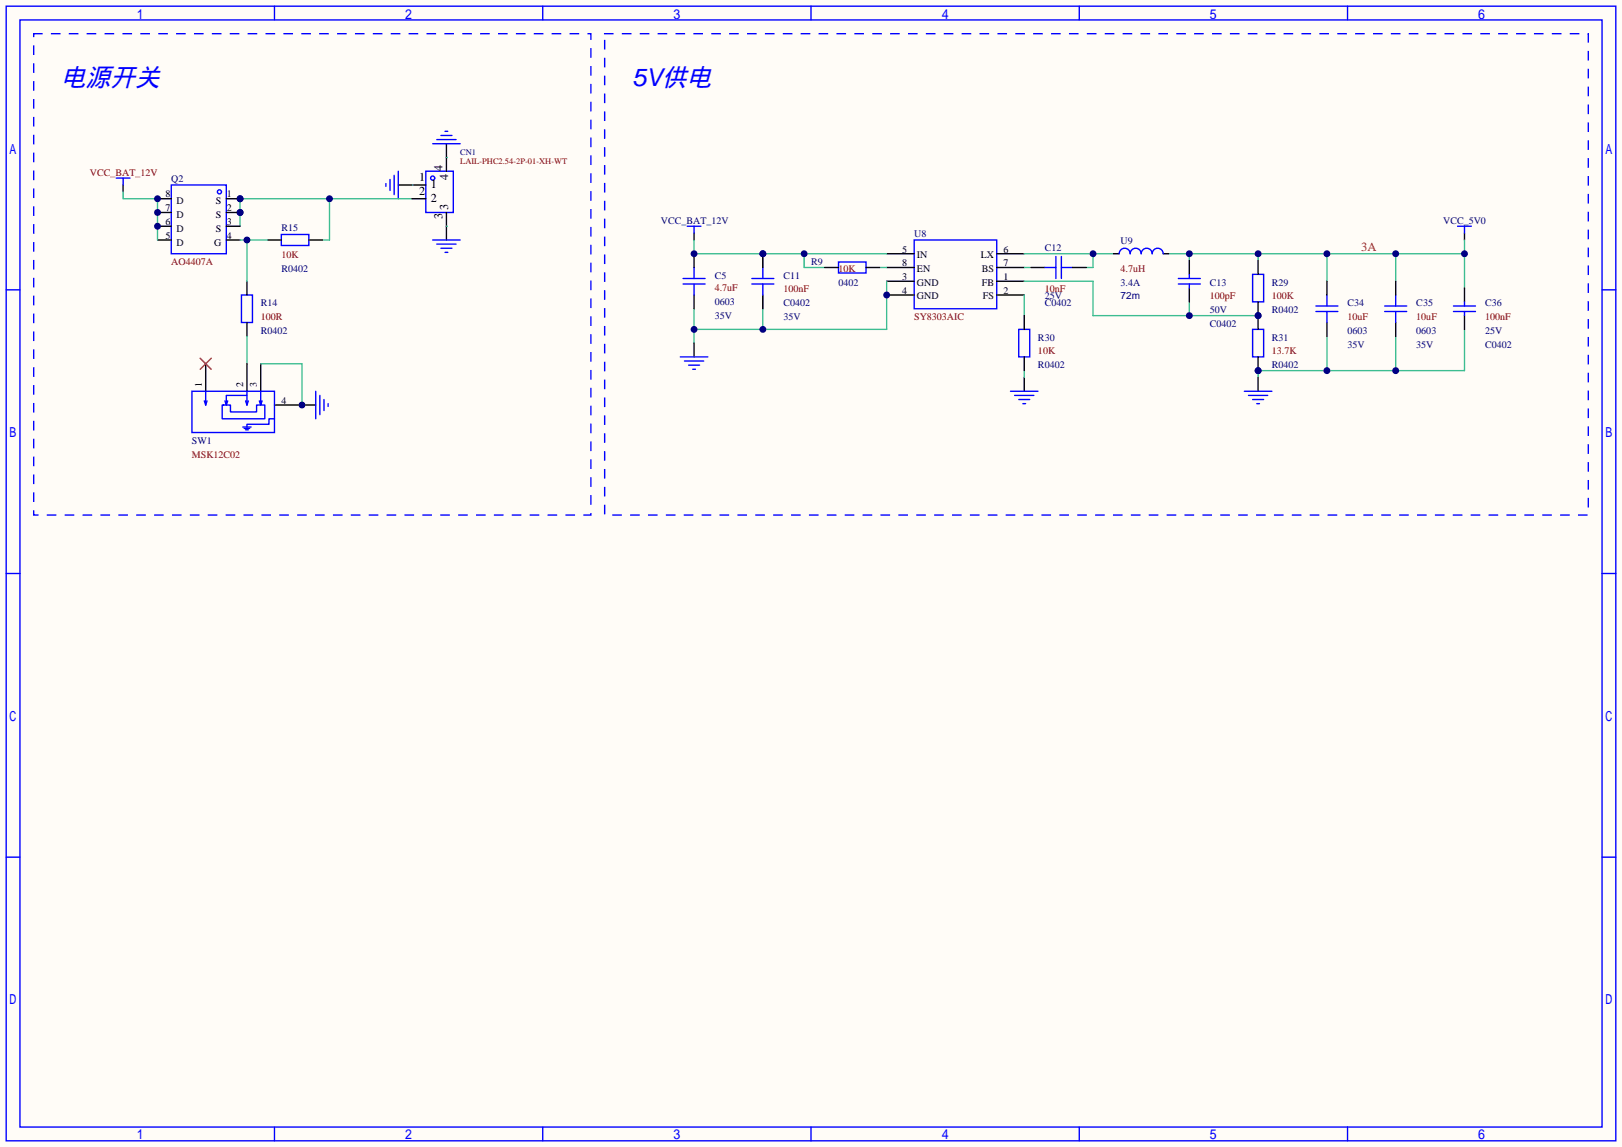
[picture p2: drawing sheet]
<svg xmlns="http://www.w3.org/2000/svg" width="299mm" height="212mm" viewBox="0 0 299 212" stroke-linecap="round" stroke-linejoin="round" font-family="sans-serif">
<path d="M0 0h299.5v211.8h-299.5z" fill="#fffcf7"/>
<g fill="none" stroke="#00f" stroke-width=".25">
<path d="M1.1 1.1h297.2v209.6h-297.2zM3.7 3.7h292.1v204.5h-292.1zM50.7 1.1v2.6M100.2 1.1v2.6M149.7 1.1v2.6M199.3 1.1v2.6M248.8 1.1v2.6M21.5 32.9h2.5M22.7 32.9v1.3M71.2 33.9v.5M72 33.1v2.1M72.8 32.4v3.5"/>
<path d="M73.5 31.6v5.1M79.9 26.5h5.1M80.6 25.8h3.6M81.4 25h2M82.2 24.3h.5M1.1 53.5h2.6M79.9 44.3h5.1M80.6 45.1h3.6M81.4 45.8h2M82.2 46.6h.5M295.8 53.5h2.5M1.1 105.9h2.6"/>
<path d="M295.8 105.9h2.5M1.1 158.3h2.6M295.8 158.3h2.5M50.7 208.2v2.5M100.2 208.2v2.5M149.7 208.2v2.5M199.3 208.2v2.5M248.8 208.2v2.5"/>
</g>
<path d="M22.7 34.2v1.2M73.5 34.2h2.6M82.4 26.5v2.6M82.4 41.8v2.5" fill="none" stroke="#000" stroke-width=".25"/>
<path d="M60.8 36.7v7.6h-1.2M76.1 36.7h-31.8v5.1" fill="none" stroke="#3dbd91" stroke-width=".25"/>
<g fill="#000080">
<circle cx="60.8" cy="36.7" r=".63"/>
<circle cx="44.3" cy="36.7" r=".63"/>
<circle cx="44.3" cy="39.2" r=".63"/>
</g>
<path d="M126.9 41.8h2.5M128.1 41.8v1.3M168.8 44.3h15.2v12.7h-15.2zM269.1 41.8h2.6M270.4 41.8v1.3" fill="none" stroke="#00f" stroke-width=".25"/>
<path d="M128.1 43.1v1.2M163.7 51.9h5.1M163.7 54.5h5.1M163.7 46.9h5.1M163.7 49.4h5.1M184 51.9h5.1M184 54.5h5.1M184 46.9h5.1M184 49.4h5.1M270.4 43.1v1.2" fill="none" stroke="#000" stroke-width=".25"/>
<path d="M189.1 51.9h12.7v6.4h30.5M219.6 55.8v2.5" fill="none" stroke="#3dbd91" stroke-width=".25"/>
<g fill="#000080">
<circle cx="232.3" cy="58.3" r=".63"/>
<circle cx="219.6" cy="58.3" r=".63"/>
</g>
<path d="M128.1 57v6.4M140.8 57v3.8M163.7 51.9v8.9h-35.6" fill="none" stroke="#3dbd91" stroke-width=".25"/>
<g fill="#000080">
<circle cx="140.8" cy="60.8" r=".63"/>
<circle cx="128.1" cy="60.8" r=".63"/>
<circle cx="163.7" cy="54.5" r=".63"/>
</g>
<path d="M189.1 54.5v3.8M245 62.1v6.4M257.7 62.1v6.4M270.4 60.8v7.7h-38.1v1.2" fill="none" stroke="#3dbd91" stroke-width=".25"/>
<g fill="#000080">
<circle cx="245" cy="68.5" r=".63"/>
<circle cx="257.7" cy="68.5" r=".63"/>
<circle cx="232.3" cy="68.5" r=".63"/>
</g>
<path d="M189.1 46.9h16.5M201.8 46.9v2.5h-1.3" fill="none" stroke="#3dbd91" stroke-width=".25"/>
<circle cx="201.8" cy="46.9" r=".63" fill="#000080"/>
<path d="M189.1 49.4h1.3M215.8 46.9h54.6M219.6 46.9v1.2M232.3 46.9v1.2M245 46.9v5M257.7 46.9v5M270.4 44.3v8.9M189.1 68.5v1.2" fill="none" stroke="#3dbd91" stroke-width=".25"/>
<path d="M189.1 58.3v2.5M128.1 63.4v2.5M189.1 65.9v2.6M189.1 69.7v2.6M232.3 69.7v2.6" fill="none" stroke="#000" stroke-width=".25"/>
<g fill="none" stroke="#00f" stroke-width=".25">
<path d="M125.6 65.9h5.1M126.4 66.7h3.5M127.1 67.4h2.1M127.9 68.2h.5M186.6 72.3h5M187.3 73h3.6M188.1 60.8h2v5.1h-2zM188.1 73.8h2M188.8 74.5h.6M229.7 72.3h5.1M230.5 73h3.6M231.3 73.8h2"/>
<path d="M232 74.5h.5"/>
</g>
<g fill="#000080">
<circle cx="270.4" cy="46.9" r=".63"/>
<circle cx="257.7" cy="46.9" r=".63"/>
<circle cx="245" cy="46.9" r=".63"/>
<circle cx="232.3" cy="46.9" r=".63"/>
<circle cx="219.6" cy="46.9" r=".63"/>
</g>
<path d="M231.3 50.7h2v5.1h-2zM231.3 60.8h2v5.1h-2z" fill="none" stroke="#00f" stroke-width=".25"/>
<path d="M232.3 48.1v2.6M232.3 55.8v5" fill="none" stroke="#000" stroke-width=".25"/>
<circle cx="232.3" cy="58.3" r=".63" fill="#000080"/>
<path d="M232.3 65.9v2.6" fill="none" stroke="#000" stroke-width=".25"/>
<circle cx="232.3" cy="68.5" r=".63" fill="#000080"/>
<g fill="none" stroke="#00f" stroke-width=".25">
<path d="M126.1 52.5h4.1M126.1 51.4h4.1M128.1 49.4v2M128.1 52.5v2M192.9 49.4h2M194.9 47.4v4M196 49.4h2M196 47.4v4M206.6 46.9a1.02 1.02 0 0 1 1-1.1 1.02 1.02 0 0 1 1.1 1.1 1.02 1.02 0 0 1 1-1.1 1.02 1.02 0 0 1 1 1.1 1.02 1.02 0 0 1 1-1.1 1.02 1.02 0 0 1 1 1.1 1.02 1.02 0 0 1 1-1.1 1.02 1.02 0 0 1 1.1 1.1M217.6 52.5h4M217.6 51.4h4M219.6 50.7v.7"/>
<path d="M219.6 52.5v.7M268.4 57.5h4M268.4 56.5h4M270.4 55.8v.7M270.4 57.5v.8"/>
</g>
<path d="M128.1 46.9v2.5M128.1 54.5v2.5M190.4 49.4h2.5M198 49.4h2.5M205.6 46.9h1M214.8 46.9h1M219.6 48.1v2.6M219.6 53.2v2.6M270.4 53.2v2.6M270.4 58.3v2.5" fill="none" stroke="#000" stroke-width=".25"/>
<path d="M128.1 44.3v2.6h35.6M148.5 46.9v2.5h3.8" fill="none" stroke="#3dbd91" stroke-width=".25"/>
<g fill="#000080">
<circle cx="128.1" cy="46.9" r=".63"/>
<circle cx="140.8" cy="46.9" r=".63"/>
<circle cx="148.5" cy="46.9" r=".63"/>
</g>
<path d="M162.4 49.4h1.3" fill="none" stroke="#3dbd91" stroke-width=".25"/>
<path d="M138.8 52.5h4.1M138.8 51.4h4.1M140.8 49.4v2" fill="none" stroke="#00f" stroke-width=".25"/>
<path d="M140.8 46.9v2.5M140.8 54.5v2.5" fill="none" stroke="#000" stroke-width=".25"/>
<circle cx="140.8" cy="46.9" r=".63" fill="#000080"/>
<g fill="none" stroke="#00f" stroke-width=".25">
<path d="M31.6 34.2h10.2v12.7h-10.2zM140.8 52.5v2M154.8 48.4h5.1v2h-5.1zM243 57.5h4M243 56.5h4M245 54.5v2M245 57.5v2.1M255.7 57.5h4M255.7 56.5h4M257.7 54.5v2M257.7 57.5v2.1"/>
<circle cx="40.5" cy="35.4" r=".38"/>
</g>
<path d="M41.8 36.7h2.5M152.3 49.4h2.5M159.9 49.4h2.5M245 51.9v2.6M245 59.6v2.5M257.7 51.9v2.6M257.7 59.6v2.5" fill="none" stroke="#000" stroke-width=".25"/>
<circle cx="44.3" cy="36.7" r=".63" fill="#000080"/>
<path d="M41.8 39.2h2.5" fill="none" stroke="#000" stroke-width=".25"/>
<circle cx="44.3" cy="39.2" r=".63" fill="#000080"/>
<path d="M29.1 39.2h2.5M29.1 36.7h2.5M29.1 41.8h2.5M29.1 44.3h2.5M41.8 41.8h2.5M41.8 44.3h2.5M45.6 51.9v2.6M45.6 59.6v2.5M49.4 44.3h2.5M57 44.3h2.6M55.8 74.8h2.5" fill="none" stroke="#000" stroke-width=".25"/>
<path d="M44.6 54.5h2v5.1h-2zM51.9 43.3h5.1v2h-5.1zM58.3 72.3v5M59.1 73v3.6M59.8 73.8v2M60.6 74.5v.6" fill="none" stroke="#00f" stroke-width=".25"/>
<path d="M44.3 44.3h5.1M45.6 44.3v7.6" fill="none" stroke="#3dbd91" stroke-width=".25"/>
<circle cx="45.6" cy="44.3" r=".63" fill="#000080"/>
<path d="M22.7 35.4v1.3h6.4v7.6" fill="none" stroke="#3dbd91" stroke-width=".25"/>
<g fill="#000080">
<circle cx="29.1" cy="36.7" r=".63"/>
<circle cx="29.1" cy="39.2" r=".63"/>
<circle cx="29.1" cy="41.8" r=".63"/>
</g>
<path d="M6.2 6.2h102.9v88.9h-102.9zM111.6 6.2h181.6v88.9h-181.6z" fill="none" stroke="#00f" stroke-width=".25" stroke-dasharray="1.5 1.8"/>
<g fill="none" stroke="#00f" stroke-width=".25">
<path d="M78.6 31.6h5.1v7.6h-5.1zM35.4 72.3h15.3v7.6h-15.3zM37.7 74l.3 .8M38 72.3v2.5M38.2 74l-.2 .8M41 74.8h1.5v1.3h4.9v-1.3h1.5v2.5h-7.9zM41.5 74l.3 .8M44.8 78.9h1.6M45.1 79.1h1M45.3 79.4h.5M45.3 74l.3 .8M45.6 73h-3.8v1.8l.2-.8"/>
<path d="M45.6 72.3v2.5M45.8 74l-.2 .8M47.9 74l.2 .8M48.1 72.3v2.5l.3-.8M50.7 77.3h-1v1.1h-4.1v.5"/>
<circle cx="79.9" cy="32.9" r=".38"/>
</g>
<path d="M76.1 34.2h2.5M76.1 36.7h2.5M82.4 29.1v2.5M82.4 39.2v2.6M38 67.2v5.1M45.6 67.2v5.1M48.1 67.2v5.1M50.7 74.8h5.1" fill="none" stroke="#000" stroke-width=".25"/>
<path d="M76.1 34.2h.1M82.4 29.1h.1M82.4 41.8h.1M45.6 62.1v5.1M48.1 67.2h7.7v7.6" fill="none" stroke="#3dbd91" stroke-width=".25"/>
<path d="M37 66.2l2 2M39 66.2l-2 2" fill="none" stroke="#f00" stroke-width=".25"/>
<circle cx="55.8" cy="74.8" r=".63" fill="#000080"/>
<g font-size="4.5" fill="#00f">
<text x="11.3" y="15.9">电源开关</text>
<text x="116.7" y="15.9">5V供电</text>
</g>
<text font-size="2.3" fill="#f00" x="251.3" y="46.4">3A</text>
<g font-size="2.2">
<text x="77.4" y="33.4">1</text>
<text x="77.4" y="36">2</text>
<text x="79.6" y="34.7">1</text>
<text x="81.7" y="31.6" transform="rotate(-90 81.7 31.6)">4</text>
<text x="82.7" y="33.3" transform="rotate(-90 82.7 33.3)">4</text>
<text x="79.6" y="37.3">2</text>
<text x="81.7" y="40.4" transform="rotate(-90 81.7 40.4)">3</text>
<text x="82.7" y="38.7" transform="rotate(-90 82.7 38.7)">3</text>
</g>
<g font-size="1.8" fill="#800000">
<text x="16.6" y="32.4">VCC_BAT_12V</text>
<text x="51.9" y="47.7">10K</text>
<text x="31.6" y="48.9">AO4407A</text>
<text x="132" y="53.8">4.7uF</text>
<text x="154.8" y="50.2">10K</text>
<text x="206.9" y="50.2">4.7uH</text>
<text x="48.1" y="59.1">100R</text>
<text x="144.7" y="54">100nF</text>
<text x="168.8" y="59.1">SY8303AIC</text>
<text x="192.9" y="54">10nF</text>
<text x="223.4" y="55.3">100pF</text>
<text x="234.8" y="55.3">100K</text>
<text x="248.8" y="59.1">10uF</text>
<text x="261.5" y="59.1">10uF</text>
<text x="274.2" y="59.1">100nF</text>
<text x="191.6" y="65.5">10K</text>
<text x="234.8" y="65.5">13.7K</text>
<text x="35.4" y="84.5">MSK12C02</text>
</g>
<g font-size="1.8" fill="#000080">
<text x="31.6" y="33.7">Q2</text>
<text x="122" y="41.3">VCC_BAT_12V</text>
<text x="266.4" y="41.3">VCC_5V0</text>
<text x="51.9" y="42.6">R15</text>
<text x="168.8" y="43.9">U8</text>
<text x="192.9" y="46.4">C12</text>
<text x="206.9" y="45.1">U9</text>
<text x="51.9" y="50.2">R0402</text>
<text x="132" y="51.5">C5</text>
<text x="144.7" y="51.5">C11</text>
<text x="149.7" y="48.9">R9</text>
<text x="154.8" y="52.8">0402</text>
<text x="206.9" y="52.8">3.4A</text>
<text x="223.4" y="52.8">C13</text>
<text x="234.8" y="52.8">R29</text>
<text x="48.1" y="56.6">R14</text>
<text x="132" y="56.3">0603</text>
<text x="132" y="58.8">35V</text>
<text x="144.7" y="59.1">35V</text>
<text x="144.7" y="56.6">C0402</text>
<text x="192.9" y="55.3">25V</text>
<text x="192.9" y="56.6">C0402</text>
<text x="206.9" y="55.3">72m</text>
<text x="223.4" y="57.8">50V</text>
<text x="234.8" y="57.8">R0402</text>
<text x="248.8" y="56.6">C34</text>
<text x="261.5" y="56.6">C35</text>
<text x="274.2" y="56.6">C36</text>
<text x="48.1" y="61.6">R0402</text>
<text x="191.6" y="62.9">R30</text>
<text x="223.4" y="60.4">C0402</text>
<text x="234.8" y="62.9">R31</text>
<text x="248.8" y="61.6">0603</text>
<text x="248.8" y="64.2">35V</text>
<text x="261.5" y="61.6">0603</text>
<text x="261.5" y="64.2">35V</text>
<text x="274.2" y="61.6">25V</text>
<text x="274.2" y="64.2">C0402</text>
<text x="191.6" y="68">R0402</text>
<text x="234.8" y="68">R0402</text>
<text x="35.4" y="82">SW1</text>
</g>
<g font-size="1.8">
<text x="30.6" y="41.6">6</text>
<text x="30.6" y="39">7</text>
<text x="30.6" y="36.5">8</text>
<text x="32.6" y="40.3">D</text>
<text x="32.6" y="37.7">D</text>
<text x="39.8" y="37.7">S</text>
<text x="39.8" y="40.3">S</text>
<text x="41.9" y="36.5">1</text>
<text x="41.9" y="39">2</text>
<text x="41.9" y="41.6">3</text>
<text x="30.6" y="44.1">5</text>
<text x="32.6" y="45.4">D</text>
<text x="32.6" y="42.8">D</text>
<text x="39.5" y="45.4">G</text>
<text x="39.8" y="42.8">S</text>
<text x="41.9" y="44.1">4</text>
<text x="166.6" y="46.6">5</text>
<text x="169.3" y="47.6">IN</text>
<text x="181.1" y="47.6">LX</text>
<text x="185.3" y="46.6">6</text>
<text x="166.6" y="51.7">3</text>
<text x="166.6" y="49.2">8</text>
<text x="169.3" y="52.7">GND</text>
<text x="169.3" y="50.2">EN</text>
<text x="181.3" y="52.7">FB</text>
<text x="181.3" y="50.2">BS</text>
<text x="185.3" y="51.7">1</text>
<text x="185.3" y="49.2">7</text>
<text x="166.6" y="54.3">4</text>
<text x="169.3" y="55.3">GND</text>
<text x="181.5" y="55.3">FS</text>
<text x="185.3" y="54.3">2</text>
<text x="37.3" y="71.5" transform="rotate(-90 37.3 71.5)">1</text>
<text x="44.9" y="71.5" transform="rotate(-90 44.9 71.5)">2</text>
<text x="47.4" y="71.5" transform="rotate(-90 47.4 71.5)">3</text>
<text x="51.9" y="74.6">4</text>
</g>
<text font-size="1.6" fill="#000080" x="85" y="28.6">CN1</text>
<text font-size="1.6" fill="#800000" x="85" y="30.3">LAIL-PHC2.54-2P-01-XH-WT</text>
</svg>
